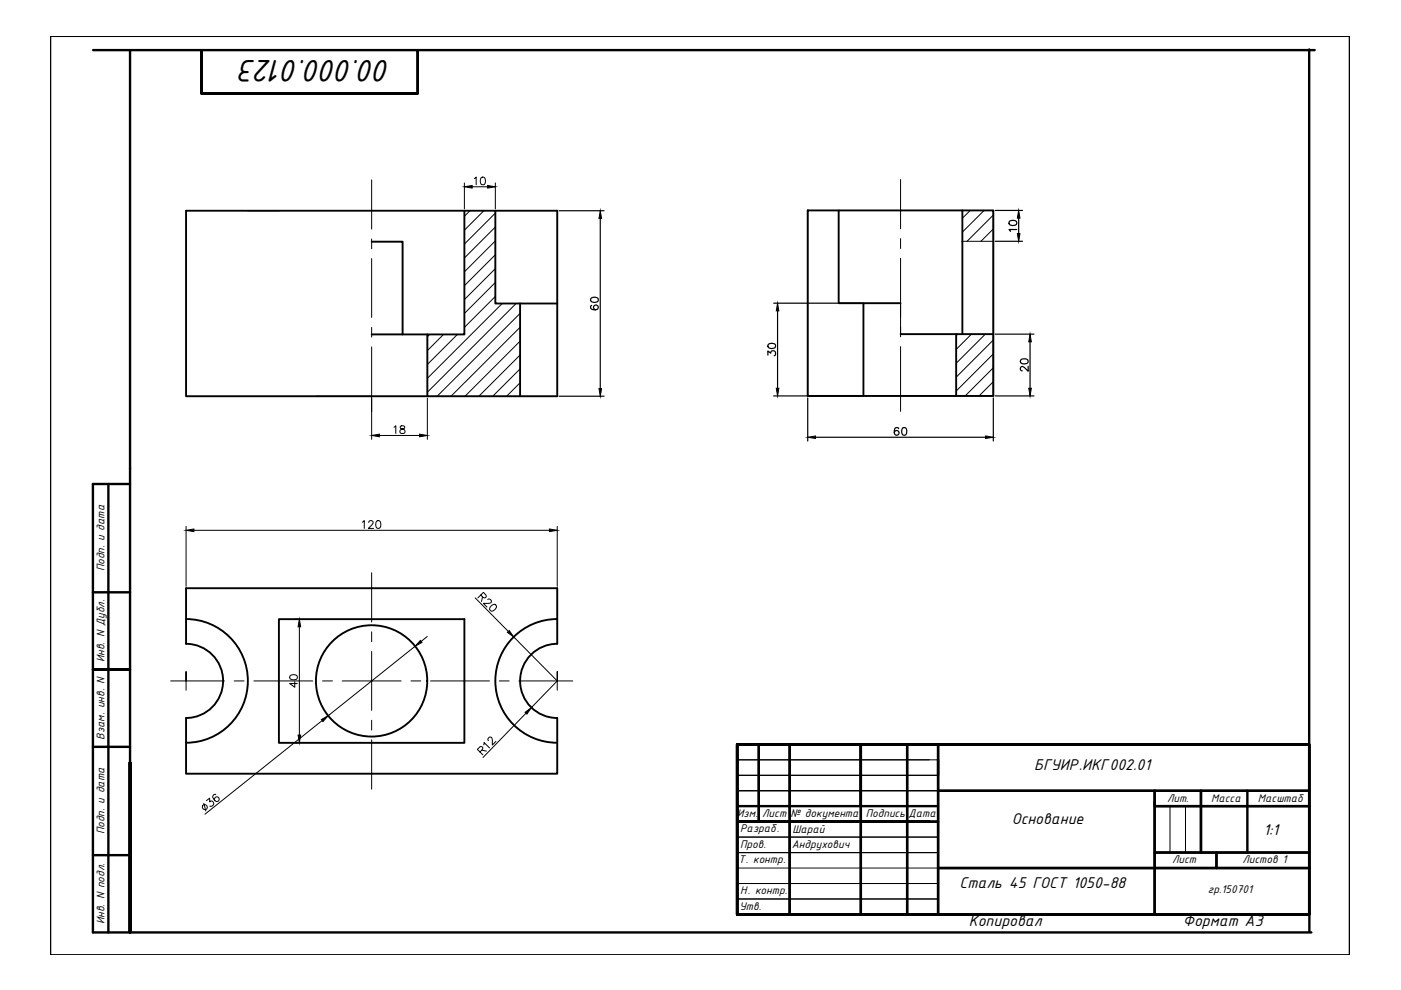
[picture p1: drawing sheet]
<svg xmlns="http://www.w3.org/2000/svg" width="297mm" height="210mm" viewBox="0 0 297 210" stroke-linecap="round" stroke-linejoin="round" font-family="sans-serif">
<!-- layer: Title Block -->
<g fill="none" stroke="#000" stroke-width=".21">
<path d="M98.5 38.8v5.5M100.1 39.6h3.3M100.6 37.9l.4-.4v1.7M102.1 37.6a.53 .53 0 0 1 .7 .3l.1 .3a.73 .73 0 0 1-.5 1h-.1a1.03 1.03 0 0 1-.2-1.6zM105 38.8v5.5M52.6 44.7h6.5M99.6 44.7l-1.1 1.1M102.6 44.7l-4.1 4.1M105 45.2l-6.5 6.6M105 48.1l-6.5 6.6M105 51.1l-6.5 6.5M105 54l-6.5 6.6"/>
<path d="M105 57l-6.5 6.5M105 59.9l-6.5 6.6M204 51.2h6.6M205.7 44.6l-1.7 1.7M208.7 44.6l-4.7 4.6M210.6 45.6l-5.6 5.6M210.6 48.5l-2.6 2.7M78.8 70.9h6.6M91.1 70.9l-.5 .5M94 70.9l-3.4 3.4M97 70.9l-6.4 6.4M105 62.8l-6.5 6.6"/>
<path d="M106.5 64.3l-15.9 15.9M109.4 64.3l-18.8 18.9M110.3 66.4l-17.6 17.6M110.3 69.4l-14.7 14.6M110.3 72.3l-11.7 11.7M110.3 75.3l-8.8 8.7M110.3 78.2l-5.8 5.8M190.9 64.3v6.5M203 70.8l-.3 .3M206 70.8l-3.3 3.3M208.9 70.8l-6.2 6.2M210.6 72.1l-7.9 7.9"/>
<path d="M210.6 75l-7.9 7.9M210.6 78l-6 5.9M210.6 70.8v13.1M67 84h11.8v9.2M80.4 92.3h8.6M83.5 90.6l.4-.3v1.6M84.9 90.4a.33 .33 0 0 0 .2 .5 .58 .58 0 0 1 .7 .2 .58 .58 0 0 1-.1 .7l-.5 .1-.4-.3a.81 .81 0 0 1 .9-.8l.1-.3a.62 .62 0 0 0-.9-.1zM90.6 84.4v8.8M110.3 81.2l-2.9 2.8M190.9 83.9v3.3M210.6 80.9l-3 3M210.6 83.9h-.1"/>
<path d="M39.4 111.6v12.7M41.1 112.4h75.4M76.8 110.7l.4-.3v1.6M78.2 110.8l.3-.4h.3l.3 .3-.2 .6-.8 .7h1.1M79.9 110.5a.53 .53 0 0 1 .8 .2v.4a.69 .69 0 0 1-.6 .9 1.05 1.05 0 0 1-.2-1.5zM118.1 111.6v12.7M62.6 131.3h.4M63.5 132.9v23M88 137l-18.4 14.7M90.6 135l-1.3 1M100.7 126.8l7.1 7.1M101.9 126.2l.8 .6 .2-.1 .2-.3-.1-.3-.5-.5-1.2 1.2"/>
<path d="M102.3 126.6l-.2 .9M103.4 127.1h.5l.3 .3-.1 .3-.5 .2h-1.1l.7 .8M104.1 128.5a.7 .7 0 0 1 1.1-.2 .94 .94 0 0 1-1.2 1.2l-.2-.3zM108.9 135l9.2 9.4M39.4 144.4v-2v3.9M61.5 143.3a1 1 0 0 1 1.5 .2v.2a.94 .94 0 0 1-1.6 0zM62.5 144.5v1.2l-1.1-.8h1.6M62.6 157.5h.4M68.3 152.8l-24.9 19.8M101.8 159.4l.6-.7-.2-.4-.5 .1-.5 .5 1.2 1.1M102.1 159l1 .3M102.6 157.9v-.5l1.2 1.2"/>
<path d="M103.6 157l-.1-.5 .2-.2h.5l.2 .6v1.1l.7-.8M111.5 151.2l-9.1 9.4M118.1 144.4v-2v3.9M118.1 144.4l-5.4 5.6M43.2 170.3l.4 1.7M43.8 169.8l.6-.6 .1 .8a.55 .55 0 0 1 .8 .4 .55 .55 0 0 1-.8 .5M45.8 168.5a.47 .47 0 0 0-.7 .3 .94 .94 0 0 0 1.2 1 .51 .51 0 0 0 .1-.7 .51 .51 0 0 0-.7-.1 .51 .51 0 0 0-.2 .7"/>
<circle cx="43.4" cy="171.1" r=".55"/>
</g>
<!-- layer: 0 -->
<path d="M118.1 44.7h-78.7v39.3h78.7M39.4 131.3a13.1 13.1 0 0 1 13.1 13.1 13.1 13.1 0 0 1-13.1 13.1M118.1 136.5v-11.8h-78.7v11.8a7.9 7.9 0 0 1 7.9 7.9 7.9 7.9 0 0 1-7.9 7.8v11.8h39.4M98.5 144.4v-13.1h-39.4v26.2h19.7M182.5 157.8h9.8M192.3 193.9h6.6" fill="none" stroke="#000" stroke-width=".4"/>
<g fill="none" stroke="#000" stroke-width=".21">
<path d="M78.8 38.1v10.5M190.9 38.1v10.4M78.8 50.7v2M78.8 54.8v12.5M171.3 44.6h39.3v39.3h-39.3zM190.9 50.6v2.1M190.9 54.8v12.4M78.8 69.4v2.1M78.8 73.6v10.4M190.9 69.3v2.1M190.9 73.5v10.4M78.8 121.4v10.5"/>
<path d="M78.8 134v2.1M78.8 138.1v12.5M36.2 144.4h11.4M49.6 144.4h2.1M53.8 144.4h12.5M68.4 144.4h2.1M72.6 144.4h12.4M78.8 144.4h.1M78.8 152.7v2.1M78.8 156.9v10.4M87.1 144.4h2.1M91.3 144.4h12.5"/>
<path d="M105.9 144.4h2M110 144.4h11.4M156.3 161.1h42.6M156.3 164.4h42.6M156.3 177.5h42.6M198.9 167.7h-42.6h42.6M248.1 170.9v9.9M251.3 170.9v9.9M156.3 180.8h42.6M156.3 187.3h42.6M156.3 190.6h42.6M156.3 184h42.6"/>
</g>
<g fill="#000" stroke="#000" stroke-width=".21">
<path d="M127.3 44.7l.2 1.6h-.5zM216 44.6l.3 1.6h-.6zM215.7 49.5h.6l-.3 1.7zM164.9 64.3l.2 1.6h-.5zM218.4 70.8l.3 1.7h-.6zM127 82.4h.5l-.2 1.6zM164.6 82.3h.5l-.2 1.6zM171.3 92.7l1.6-.3v.6zM209 92.4l1.6 .3-1.6 .3zM218.1 82.3h.6l-.3 1.6z"/>
<circle cx="39.4" cy="124.7" r=".08"/>
<circle cx="78.8" cy="144.4" r=".08"/>
</g>
<path d="M10.7 7.7h275.4v194.7h-275.4zM198.9 164.4v3.3" fill="none" stroke="#000" stroke-width=".3"/>
<g fill="none" stroke="#000" stroke-width=".51">
<path d="M19.7 10.6h23v9.2h45.9v-9.2h-45.9v9.2h45.9v-9.2h190.1M27.6 10.8v186.9h-7.9v-95.1h7.9M277.6 10.5v147.3M23 102.6v95.1M19.7 125.6h7.9M19.7 142h7.9h-7.9M19.7 158.3h7.9M156.3 157.8h121.3v36.1h-121.3v-36.1h121.3v36.1h-121.3zM156.3 157.8v36.1M160.9 157.8v16.4M167.4 157.8v36.1M182.5 157.8v36.1"/>
<path d="M192.3 157.8v36.1M198.9 157.8v36.1M27.6 161.6v36.1zM156.3 174.2h42.6h-42.6h40.8M156.3 170.9h42.6M182.5 170.9v-13.1v13.1M198.9 167.7h78.7M244.8 170.9h32.8M244.8 167.7v26.2M254.6 167.7v13.1M264.5 167.7v13.1M19.7 181.3h7.9"/>
<path d="M27.6 197.7h250.4M198.9 184h78.7M244.8 180.8h32.8M257.9 180.8v3.2M277.6 193.8v3.8"/>
</g>
<g fill="none" stroke="#000" stroke-width=".25">
<path d="M118.5 44.7h9.6M127.3 46.3v36.1M211 44.6h5.8M211 51.2h5.8M214 46.9l.6-.2a.72 .72 0 0 1 1 .6 .96 .96 0 0 1-1.7 0zM215.6 48.7h-1.7l.3 .4M216 46.2v3.3M125.3 63.3a1 1 0 0 1 1.5 .2v.1a.94 .94 0 0 1-1.6 0zM125.4 64.7a.47 .47 0 0 0-.1 .7 .93 .93 0 0 0 1.5-.3 .51 .51 0 0 0-.5-.4 .51 .51 0 0 0-.5 .5 .51 .51 0 0 0 .5 .5M162.8 75.3v-.9l.6 .5a.55 .55 0 0 1 .9-.4 .55 .55 0 0 1-.2 .9M162.9 73l.6-.2a.74 .74 0 0 1 .9 .5v.1a.87 .87 0 0 1-.8 .5 .87 .87 0 0 1-.8-.6zM164 64.3h18.7"/>
<path d="M164.9 65.9v16.4M211 70.8h8.2M216.4 76.3l.6-.2a.74 .74 0 0 1 1 .4v.2a.96 .96 0 0 1-1.7 0zM218 77.6v1.1l-.8-.8-.5-.2-.4 .3v.3l.4 .3M218.4 72.5v9.8M118.5 84h9.6M164 83.9h18.7M171.3 84.4v9.1M172.9 92.7h36.1M190.5 90.9v-.2a.56 .56 0 0 0-.8 .3 .96 .96 0 0 0 .4 1.3 .51 .51 0 0 0 .5-.5 .51 .51 0 0 0-.4-.5 .51 .51 0 0 0-.6 .4M191.4 90.7a.57 .57 0 0 1 .8 .3v.4a.69 .69 0 0 1-.6 .9 1.05 1.05 0 0 1-.2-1.6zM210.6 84.4v9.1"/>
<path d="M211 83.9h8.2M198.9 164.4v3.3h78.7M198.9 160.1v1M264.5 167.7v13.1"/>
</g>
<!-- layer: Title Block -->
<g fill="none" stroke="#000" stroke-width=".4">
<path d="M78.8 51.2h6.6v19.7M98.5 44.7v26.2h-19.7M105 44.7v19.6h13.1M118.1 44.7v39.3M171.3 44.6h39.3v39.3h-39.3zM177.8 44.6v19.7h5.3M204 44.6v26.2M90.6 70.9v13.1M110.3 64.3v19.7M190.9 64.3h-7.8v19.6M190.9 70.8h19.7M202.7 70.8v13.1"/>
<path d="M118.1 136.5a7.9 7.9 0 0 0-7.8 7.9 7.9 7.9 0 0 0 7.8 7.9v11.7h-39.3M118.1 131.3a13.1 13.1 0 0 0-13.1 13.1 13.1 13.1 0 0 0 13.1 13.1M98.5 144.4v13.1h-19.7"/>
<circle cx="78.8" cy="144.4" r="11.8"/>
</g>
<path d="M98.5 39.6l1.6-.3v.6zM103.4 39.3l1.6 .3-1.6 .3zM78.8 92.3l1.6-.2v.5zM89 92.1l1.6 .2-1.6 .3zM39.4 112.4l1.7-.2v.5zM116.5 112.2l1.6 .2-1.6 .3zM63.5 131.3l.2 1.6h-.5zM89.1 135.8l.4 .4-1.5 .8zM107.6 134.1l.4-.4 .9 1.3zM63.2 155.9h.5l-.2 1.6zM68.1 152.6l1.5-.9-1.1 1.3zM111.3 151l1.4-1-1 1.4z" fill="#000" stroke="#000" stroke-width=".21"/>
<text font-size="7.1" x="82.9" y="12.8" transform="rotate(180 82.9 12.8)">00.000.0123</text>
<g font-size="3.6">
<text x="219.3" y="163.2">БГУИР.ИКГ002.01</text>
<text x="214.5" y="174.7">Основание</text>
<text x="267.9" y="177.1">1:1</text>
<text x="203.4" y="188.2">Сталь 45 ГОСТ 1050-88</text>
<text x="205.4" y="196.4">Копировал</text>
<text x="250.8" y="196.4">Формат А3</text>
</g>
<g font-size="2.5">
<text x="22.2" y="121.1" transform="rotate(-90 22.2 121.1)">Подп. и дата</text>
<text x="22.2" y="140.4" transform="rotate(-90 22.2 140.4)">Инв. N Дубл.</text>
<text x="22.2" y="156.9" transform="rotate(-90 22.2 156.9)">Взам. инв. N</text>
<text x="156.3" y="173.2">Изм.</text>
<text x="161.6" y="173.2">Лист</text>
<text x="167.6" y="173.2">№ документа</text>
<text x="183.6" y="173.2">Подпись</text>
<text x="192.7" y="173.2">Дата</text>
<text x="247.4" y="169.9">Лит.</text>
<text x="256.8" y="169.9">Масса</text>
<text x="266.7" y="169.9">Масштаб</text>
<text x="22.2" y="176.9" transform="rotate(-90 22.2 176.9)">Подп. и дата</text>
<text x="156.9" y="176.5">Разраб.</text>
<text x="156.9" y="179.8">Пров.</text>
<text x="167.9" y="179.8">Андрухович</text>
<text x="168" y="176.6">Шарай</text>
<text x="156.5" y="183.1">Т. контр.</text>
<text x="248.5" y="183">Лист</text>
<text x="263.4" y="183">Листов 1</text>
<text x="156.9" y="189.6">Н. контр.</text>
<text x="256.1" y="189.4">гр.150701</text>
<text x="22.2" y="196" transform="rotate(-90 22.2 196)">Инв. N подл.</text>
<text x="156.8" y="192.9">Утв.</text>
</g>
</svg>
